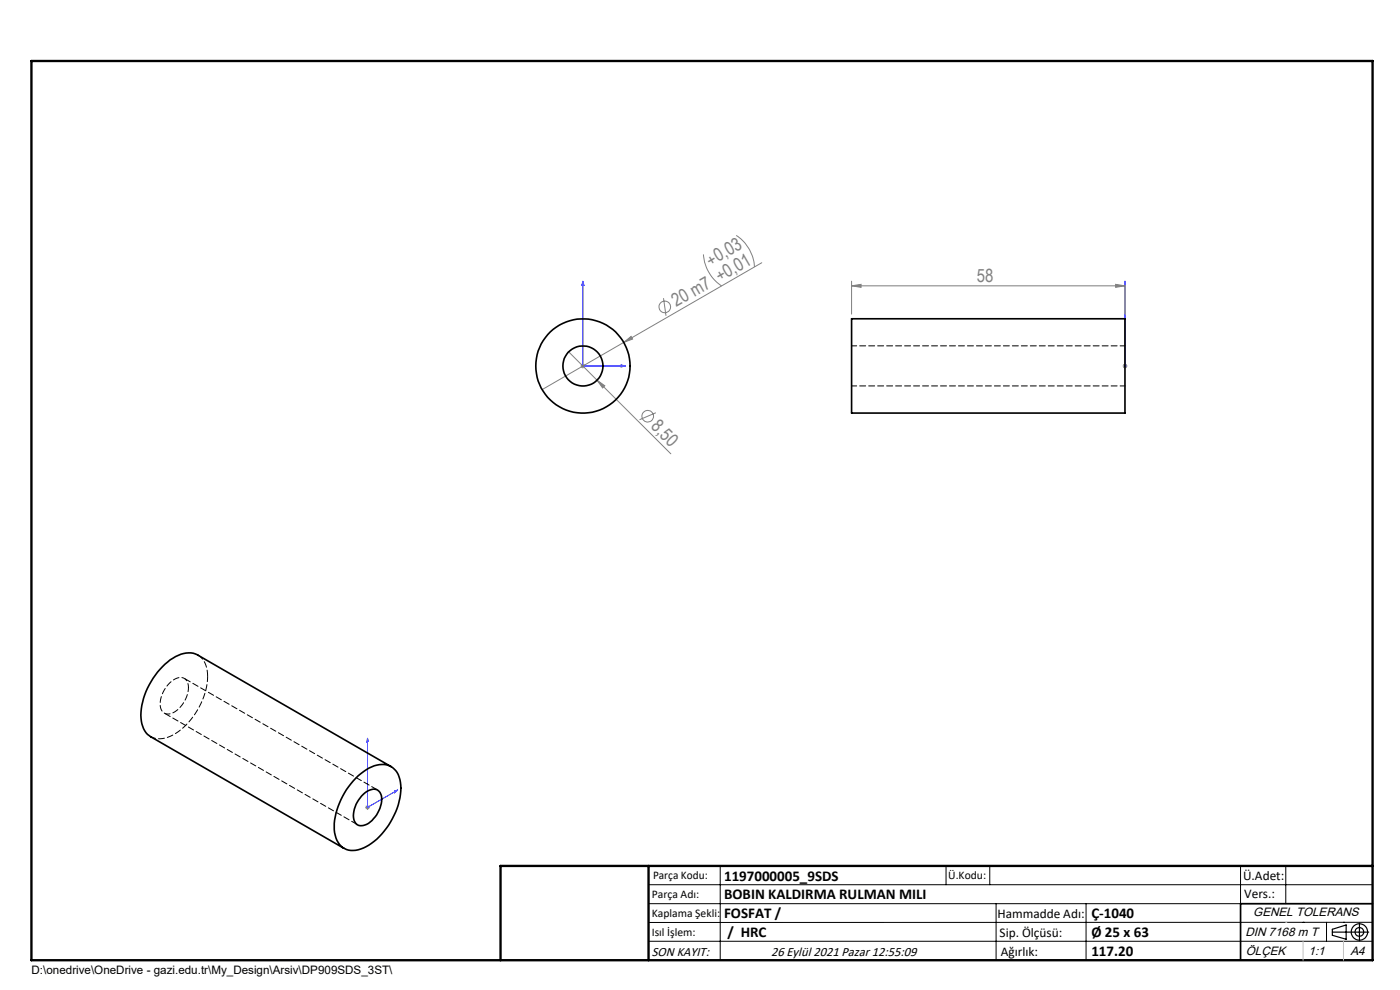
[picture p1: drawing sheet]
<svg xmlns="http://www.w3.org/2000/svg" width="297mm" height="210mm" viewBox="0 0 297 210" stroke-linecap="round" stroke-linejoin="round" font-family="sans-serif">
<g fill="none" stroke="#808080" stroke-width=".21">
<path d="M149.2 54a8.7 8.7 0 0 0 3.9 6.7M156.2 49.9a8.5 8.5 0 0 1 3.9 6.7M161.6 55.7l-29.3 16.9M180.7 59.6v7M238.7 59.6v7M120.6 74.6l21.7 21.7M123.2 77.6h.9M123.6 77.1v1M124 77.3l-.7 .7M132.3 72.6l1.6-1.2 .3 .5zM132.3 72.6l-17.3 10M140.8 63.2l.5 3.8"/>
<path d="M180.7 60.6l2-.3v.7zM180.7 60.6h58M236.7 60.3l2 .3-2 .4zM238.2 77.6h1M238.3 77.3l.7 .7M238.7 77.1v1M239 77.3l-.7 .7M126.6 80.6l1.7 1.2-.5 .5zM139.1 87.6l-3.4 1.4M77.5 171.3h1M77.6 170.9l.7 .7M78 170.8v1"/>
<path d="M78.3 170.9l-.7 .7"/>
<circle cx="141" cy="65.1" r="1.23"/>
<circle cx="137.4" cy="88.3" r="1.23"/>
</g>
<g fill="none" stroke="#000" stroke-width=".25">
<path d="M282.6 197.7h7.8M282.6 197.1l3-.9v3l-3-.8zM288.4 195.8v3.8M106.2 203.7h185"/>
<circle cx="288.4" cy="197.7" r="1.74"/>
<circle cx="288.4" cy="197.7" r=".93"/>
</g>
<path d="M123.6 59.6v18h9M123.6 59.6l.3 .9h-.5zM238.7 59.6v.9v-.9M238.7 59.6v18M131.8 77.4l.8 .2-.8 .2zM238.7 77.4v.4zM238.7 77.6h.1M78 156.6v14.7l6.3-3.7M78 156.6l.1 .6-.3 .2zM83.7 167.8l.6-.2-.6 .6z" fill="none" stroke="#00f" stroke-width=".21"/>
<g fill="none" stroke="#000" stroke-width=".21">
<path d="M137.6 187.7h153.6M137.6 191.7h153.6M137.6 199.7h153.6M152.8 183.7v20M200.7 183.7v4M210 183.7v4M211.3 191.7v12M230.4 191.7v12M263.2 183.7v20M272.8 183.7v8M276.4 195.6h.1M281.4 195.6v4.1"/>
<path d="M285 195.6h.1M291.2 195.6l-153.6 .1"/>
</g>
<path d="M291.2 191.7h-28v12" fill="none" stroke="#000" stroke-width=".35"/>
<path d="M6.7 12.9h284.5v190.8h-284.5zM137.6 183.7v20M291.2 183.7h-185v20" fill="none" stroke="#000" stroke-width=".5"/>
<path d="M276.4 199.7v4M285 199.7v4" fill="none" stroke="#c0c0c0" stroke-width=".21"/>
<path d="M272.8 195.6h.1" fill="none" stroke="#c0c0c0" stroke-width=".25"/>
<g fill="#00f">
<path d="M131.8 77.4l.8 .2-.8 .2zM123.6 59.6l.3 .9h-.5z"/>
<path d="M83.7 167.8l.6-.2-.6 .6zM78 156.6l.1 .6-.3 .2z"/>
<path d="M238.7 77.4v.4zM238.7 59.6v.9z"/>
</g>
<g fill="#808080">
<path d="M132.3 72.6l1.6-1.2 .3 .5z"/>
<path d="M126.6 80.6l1.7 1.2-.5 .5z"/>
<path d="M236.7 60.3l2 .3-2 .4zM180.7 60.6l2-.3v.7z"/>
</g>
<g fill="none" stroke="#000" stroke-width=".35">
<path d="M180.7 67.6h58v20h-58zM75.5 165.1a7.7 7.7 0 0 1 6.5-2.9 4.2 4.2 0 0 1 3 4.3 15.2 15.2 0 0 1-7.9 13.4 4 4 0 0 1-6.1-3.3 15 15 0 0 1 4.5-11.5zM76.7 168.9a2.99 2.99 0 0 1 3.5-1.3 3.2 3.2 0 0 1 .4 3.8 5.3 5.3 0 0 1-3.9 3.7 1.93 1.93 0 0 1-1.7-2.5 6.5 6.5 0 0 1 1.7-3.7zM83 162.6l-41.1-23.6a5 5 0 0 0-5.2 .6 15.2 15.2 0 0 0-6.7 13.4 4.4 4.4 0 0 0 2 3.3l41 23.6"/>
<circle cx="123.7" cy="77.6" r="4.3"/>
<circle cx="123.7" cy="77.6" r="10"/>
</g>
<path d="M238.7 73.4h-58M180.7 81.9h58M32 156.2a5.4 5.4 0 0 0 5.8-1 15.8 15.8 0 0 0 6.2-11.7" fill="none" stroke="#000" stroke-width=".21" stroke-dasharray="1.3 .6" stroke-dashoffset=".2"/>
<path d="M44 143.5a5 5 0 0 0-2-4.6" fill="none" stroke="#000" stroke-width=".21" stroke-dasharray="1.3 .6" stroke-dashoffset="-.1"/>
<path d="M40 145.9a1.87 1.87 0 0 0-1-2.1 1.87 1.87 0 0 0-2.2 .4 6.1 6.1 0 0 0-2.6 6.3 1.84 1.84 0 0 0 3 .4 6.7 6.7 0 0 0 2.8-5" fill="none" stroke="#000" stroke-width=".21" stroke-dasharray="1.3 .6" stroke-dashoffset=".4"/>
<path d="M34.9 151.3l41 23.6M80.1 167.6l-41-23.7" fill="none" stroke="#000" stroke-width=".21" stroke-dasharray="1.3 .6" stroke-dashoffset="-.2"/>
<g font-size="3.9" fill="#808080">
<text x="150.7" y="56.5" transform="rotate(-30 150.7 56.5)">+0,03</text>
<text x="207.2" y="59.7">58</text>
<text x="143.5" y="65.2" transform="rotate(-30 143.5 65.2)">20 m7 +0,01</text>
<text x="137.9" y="90.6" transform="rotate(45 137.9 90.6)">8,50</text>
</g>
<g font-size="3.2">
<text x="153.6" y="190.8">BOBIN KALDIRMA RULMAN MILI</text>
<text x="153.6" y="186.8">1197000005_9SDS</text>
<text x="153.6" y="194.8">FOSFAT /</text>
<text x="231.5" y="194.8">Ç-1040</text>
<text x="154.3" y="198.8">/ HRC</text>
<text x="231.5" y="198.7">Ø 25 x 63</text>
<text x="231.5" y="202.8">117.20</text>
</g>
<g font-size="2.8">
<text x="263.7" y="186.7">Ü.Adet:</text>
<text x="263.9" y="190.5">Vers.:</text>
<text x="211.6" y="194.8">Hammadde Adı:</text>
<text x="138.3" y="202.8">SON KAYIT:</text>
<text x="163.6" y="202.8">26 Eylül 2021 Pazar 12:55:09</text>
<text x="212.1" y="198.7">Sip. Ölçüsü:</text>
<text x="212.3" y="202.7">Ağırlık:</text>
</g>
<g font-size="2.6">
<text x="265.9" y="194.4">GENEL TOLERANS</text>
<text x="264.2" y="198.5">DIN 7168 m T</text>
<text x="264.3" y="202.6">ÖLÇEK</text>
<text x="277.6" y="202.6">1:1</text>
<text x="286.5" y="202.6">A4</text>
</g>
<g font-size="2.5">
<text x="138.3" y="190.5">Parça Adı:</text>
<text x="138.5" y="186.5">Parça Kodu:</text>
<text x="201.2" y="186.5">Ü.Kodu:</text>
<text x="138.3" y="194.5">Kaplama Şekli:</text>
<text x="138.3" y="198.6">Isıl İşlem:</text>
<text x="6.7" y="206.7">D:\onedrive\OneDrive - gazi.edu.tr\My_Design\Arsiv\DP909SDS_3ST\</text>
</g>
</svg>
